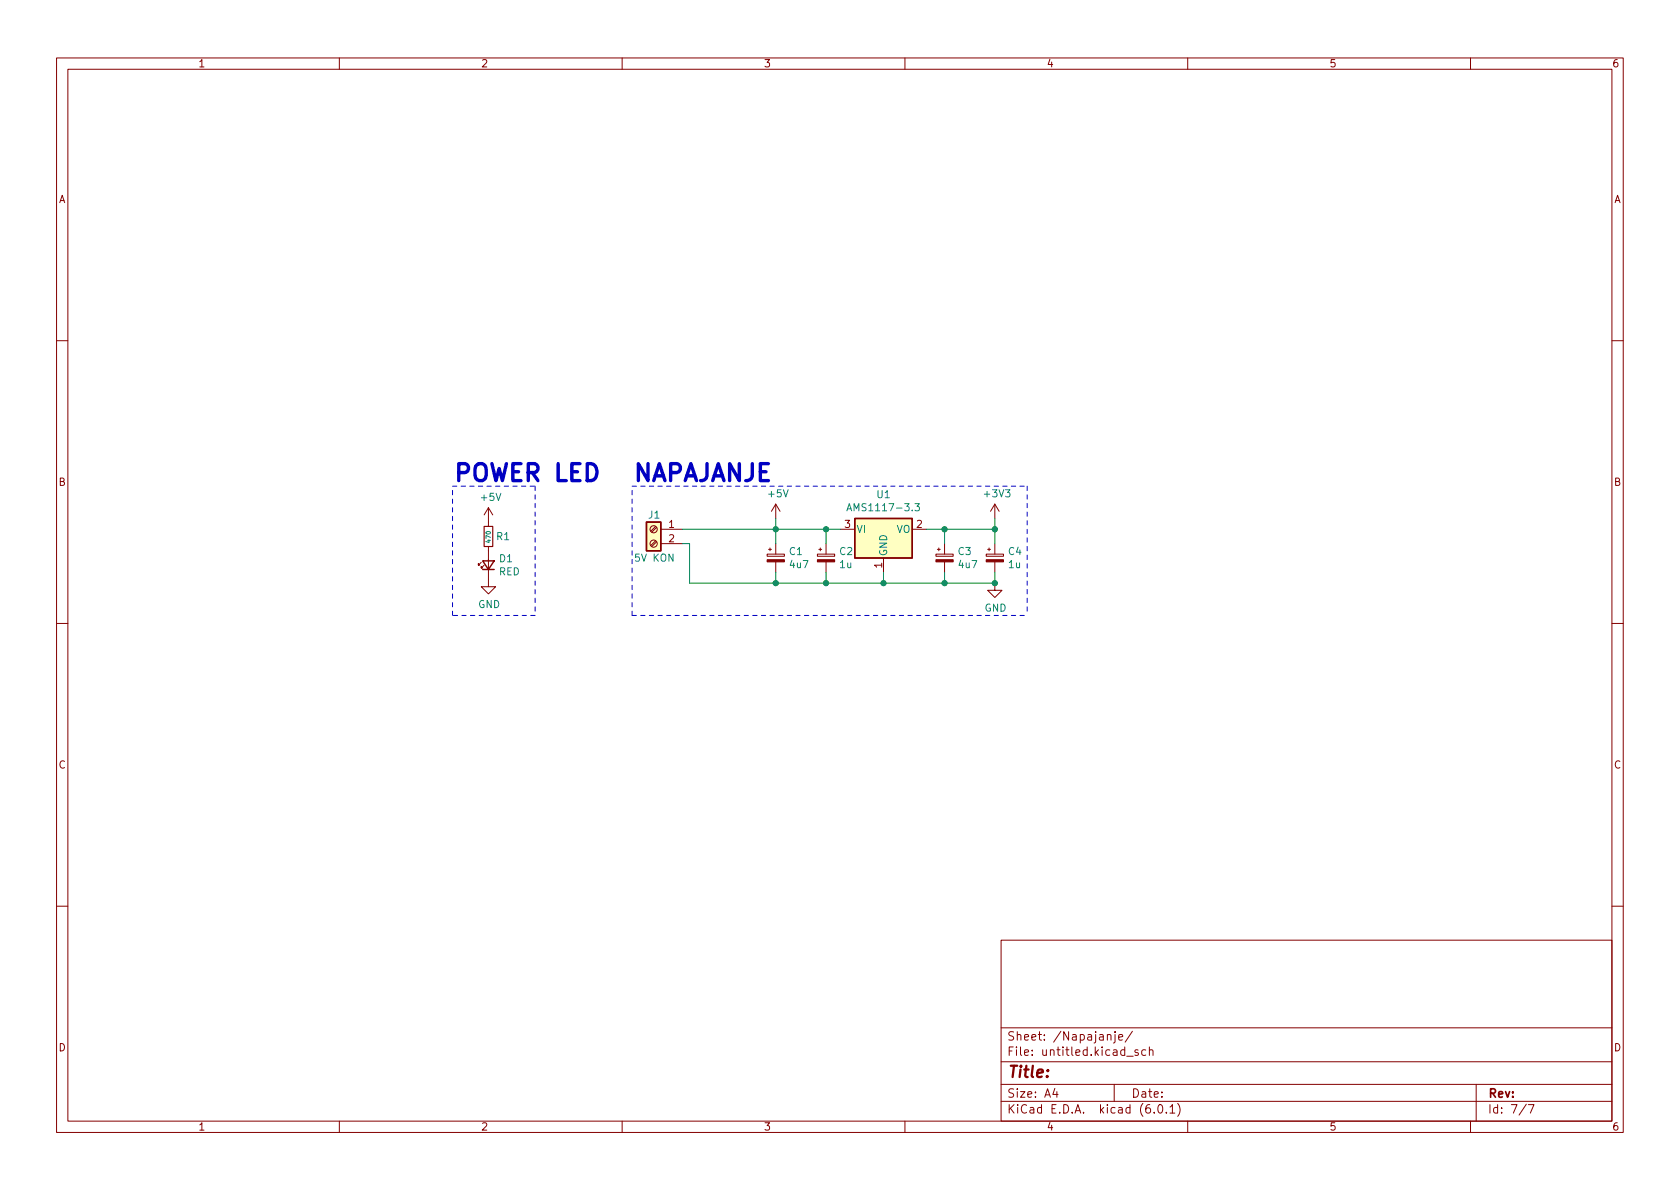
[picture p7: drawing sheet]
<svg xmlns="http://www.w3.org/2000/svg" width="297mm" height="210mm" viewBox="0 0 297 210" stroke-linecap="round" stroke-linejoin="round" font-family="sans-serif">
<g fill="none" stroke="#840000" stroke-width=".18">
<path d="M10 10.2h277v190.1h-277zM12 12.2h273v186.1h-273zM60 10.2v2M110 10.2v2M160 10.2v2M210 10.2v2M260 10.2v2M10 60.2h2M285 60.2h2M85.1 99.4l-.5 .5v-.2v.2h.2M85.6 99.9l-.5 .6v-.3v.3h.2M86.4 96.6v7.2h1.2l-1.2 1.2-1.3-1.2h1.3"/>
<path d="M86.4 89.8v3.3M86.4 89.8l-.8 1.3M86.4 89.8l.7 1.3M115.9 95.6l-.8 .9M115.9 93.1l-.8 .8M116.1 95.8l-.9 .8M116.1 93.3l-.9 .8M116.8 93.6h3.8M116.8 96.1h3.8M135.6 98h3.1v.4h-3.1zM135.9 97.1h.5M136.1 96.9v.5"/>
<path d="M137.2 89.1l-.8 1.3M137.2 89.1v2.6M137.2 96.1v1.9M137.2 99.4v1.8M137.2 89.1l.7 1.3M144.5 98h3.1v.4h-3.1zM144.8 97.1h.5M145 96.9v.5M146 96.1v1.9M146 99.4v1.8M148.6 93.6h2.5M156.2 98.7v2.5"/>
<path d="M161.3 93.6h2.5M165.5 98h3v.4h-3zM165.7 97.1h.5M166 96.9v.5M167 96.1v1.9M167 99.4v1.8M174.4 98h3v.4h-3zM174.6 97.1h.5M174.9 96.9v.5M175.9 89.1l-.8 1.3M175.9 89.1v2.6M175.9 96.1v1.9"/>
<path d="M175.9 99.4v1.8M175.9 89.1l.8 1.3M10 110.2h2M175.9 103.1v1.3h1.3l-1.3 1.3-1.3-1.3h1.3M285 110.2h2M10 160.2h2M177 166.3h108v32h-108zM285 160.2h2M60 198.3v2M110 198.3v2M160 198.3v2M177 194.8h108"/>
<path d="M177 191.8h108M177 187.8h108M177 181.8h108M186.5 192.5l-.4 1h1M186.9 193v1M195.8 183.1l.2-.2 .4 .1v.9M197 191.8v3M197.1 182.9v1.3l-.2 .2M197.1 182.4v.2M197.8 183.4l.7-.1-.1-.3-.4-.1-.2 .2 .1 .8h.5M199.2 186.8h1.2M200.2 182.4l-1.3 1.9"/>
<path d="M201.2 185.7l-.3-.1-.3 .2 .1 .3 .5 .1v.4h-.6M202.6 185.7l-.5-.1-.2 .3v.4l.1 .3h.6M203.2 185.8l.2-.2 .4 .1 .1 .9M203.2 185.1v1.5M204.1 196.7v.1M204.9 195.4l.2-.1a.81 .81 0 0 1 .6 .7 .81 .81 0 0 1-.3 .8h-.2a.81 .81 0 0 1-.6-.6 .81 .81 0 0 1 .3-.8zM206.2 196.7v.1M206.9 195.8l.4-.5v1.5M206.9 196.8h.8M208.2 195.1a1.72 1.72 0 0 1 0 2.3M210 198.3v2M260 198.3v2"/>
<path d="M261 191.8v6.5M269.9 195.3l-1.3 1.9M270.2 195.3h1l-.6 1.5"/>
<circle cx="115.6" cy="93.6" r=".63"/>
<circle cx="115.6" cy="96.1" r=".63"/>
</g>
<path d="M85.6 93.1h1.5v3.5h-1.5z" fill="none" stroke="#840000" stroke-width=".2"/>
<g fill="#840000" stroke="#840000" stroke-width=".18">
<path d="M165.5 99h3v.4h-3z"/>
<path d="M174.4 99h3v.4h-3z"/>
<path d="M135.6 99h3.1v.4h-3.1z"/>
<path d="M144.5 99h3.1v.4h-3.1z"/>
</g>
<path d="M85.3 99.2h2.1l-1 1.5zM114.3 92.3h2.5v5.1h-2.5zM151.1 91.7h10.2v7h-10.2zM85.3 100.7h2.1" fill="none" stroke="#840000" stroke-width=".25"/>
<g fill="#ffffc2" stroke="#ffffc2" stroke-width=".18">
<path d="M114.3 92.3h2.5v5.1h-2.5z"/>
<path d="M151.1 91.7h10.2v7h-10.2z"/>
</g>
<path d="M149.7 90.3l.5-1.2 .4 1.2M149.9 90h.6M161.8 89.1h.8l-.5 .4 .4 .2v.5l-.2 .1-.5-.1" fill="none" stroke="#008484" stroke-width=".18"/>
<path d="M80 86h14.6M94.6 86v22.8M111.8 86h69.8M181.6 86v22.8M80 108.8v-22.8M94.6 108.8h-14.6M111.8 108.8v-22.8M111.8 108.8h69.8" fill="none" stroke="#0000c2" stroke-width=".18" stroke-dasharray=".8 .8"/>
<path d="M120.6 96.1h1.3v7h54v-1.9M120.6 93.6h28M137.2 91.7v4.4M146 93.6v2.5M163.8 93.6h12.1M167 93.6v2.5M175.9 91.7v4.4M137.2 101.2v1.9M146 101.2v1.9M156.2 101.2v1.9M167 101.2v1.9" fill="none" stroke="#008400" stroke-width=".18"/>
<g fill="#008400" stroke="#008400" stroke-width=".18">
<circle cx="156.2" cy="103.1" r=".46"/>
<circle cx="146" cy="93.6" r=".46"/>
<circle cx="146" cy="103.1" r=".46"/>
<circle cx="137.2" cy="103.1" r=".46"/>
<circle cx="167" cy="103.1" r=".46"/>
<circle cx="175.9" cy="103.1" r=".46"/>
<circle cx="175.9" cy="93.6" r=".46"/>
<circle cx="167" cy="93.6" r=".46"/>
<circle cx="137.2" cy="93.6" r=".46"/>
</g>
<g font-size="4.2" fill="#0000c2">
<text x="80" y="85.1">POWER LED</text>
<text x="111.8" y="85.1">NAPAJANJE</text>
</g>
<text font-size="2.8" fill="#840000" x="178" y="190.6">Title:</text>
<g font-size="2.1" fill="#840000">
<text x="178" y="184">Sheet: /Napajanje/</text>
<text x="178" y="186.7">File: untitled.kicad_sch</text>
<text x="178" y="196.9">KiCad E.D.A. kicad (6.0.1)</text>
<text x="178" y="194.1">Size: A4</text>
<text x="200" y="194.1">Date:</text>
<text x="263" y="194.1">Rev:</text>
<text x="263" y="196.9">Id: 7/7</text>
</g>
<g font-size="1.8" fill="#840000">
<text x="35" y="11.9">1</text>
<text x="85" y="11.9">2</text>
<text x="135" y="11.9">3</text>
<text x="185" y="11.9">4</text>
<text x="235" y="11.9">5</text>
<text x="285" y="11.9">6</text>
<text x="10.3" y="35.9">A</text>
<text x="285.3" y="35.9">A</text>
<text x="10.3" y="85.9">B</text>
<text x="285.3" y="85.9">B</text>
<text x="118.3" y="93.3">1</text>
<text x="118.3" y="95.9">2</text>
<text x="149.4" y="93.3">3</text>
<text x="162.1" y="93.3">2</text>
<text x="156" y="100.4" transform="rotate(-90 156 100.4)">1</text>
<text x="10.3" y="135.9">C</text>
<text x="285.3" y="135.9">C</text>
<text x="10.3" y="185.9">D</text>
<text x="285.3" y="185.9">D</text>
<text x="35" y="199.9">1</text>
<text x="85" y="199.9">2</text>
<text x="135" y="199.9">3</text>
<text x="185" y="199.9">4</text>
<text x="235" y="199.9">5</text>
<text x="285" y="199.9">6</text>
</g>
<g font-size="1.8" fill="#008484">
<text x="85.1" y="88.6">+5V</text>
<text x="135.9" y="87.9">+5V</text>
<text x="155.1" y="88.1">U1</text>
<text x="174.2" y="87.9">+3V3</text>
<text x="87.8" y="95.5">R1</text>
<text x="114.7" y="91.7">J1</text>
<text x="150.8" y="90.4">AMS1117-3.3</text>
<text x="151.4" y="94.2">VI</text>
<text x="158.5" y="94.2">VO</text>
<text x="88.2" y="101.7">RED</text>
<text x="88.3" y="99.4">D1</text>
<text x="112.4" y="99.3">5V KON</text>
<text x="139.6" y="98.1">C1</text>
<text x="139.7" y="100.5">4u7</text>
<text x="148.5" y="98.1">C2</text>
<text x="148.5" y="100.5">1u</text>
<text x="156.8" y="98.4" transform="rotate(-90 156.8 98.4)">GND</text>
<text x="169.4" y="98.1">C3</text>
<text x="169.6" y="100.5">4u7</text>
<text x="178.3" y="98.1">C4</text>
<text x="178.4" y="100.5">1u</text>
<text x="84.5" y="107.5">GND</text>
<text x="174.1" y="108.1">GND</text>
</g>
<text font-size="1.1" fill="#008484" x="86.8" y="95.9" transform="rotate(-90 86.8 95.9)">470</text>
</svg>
